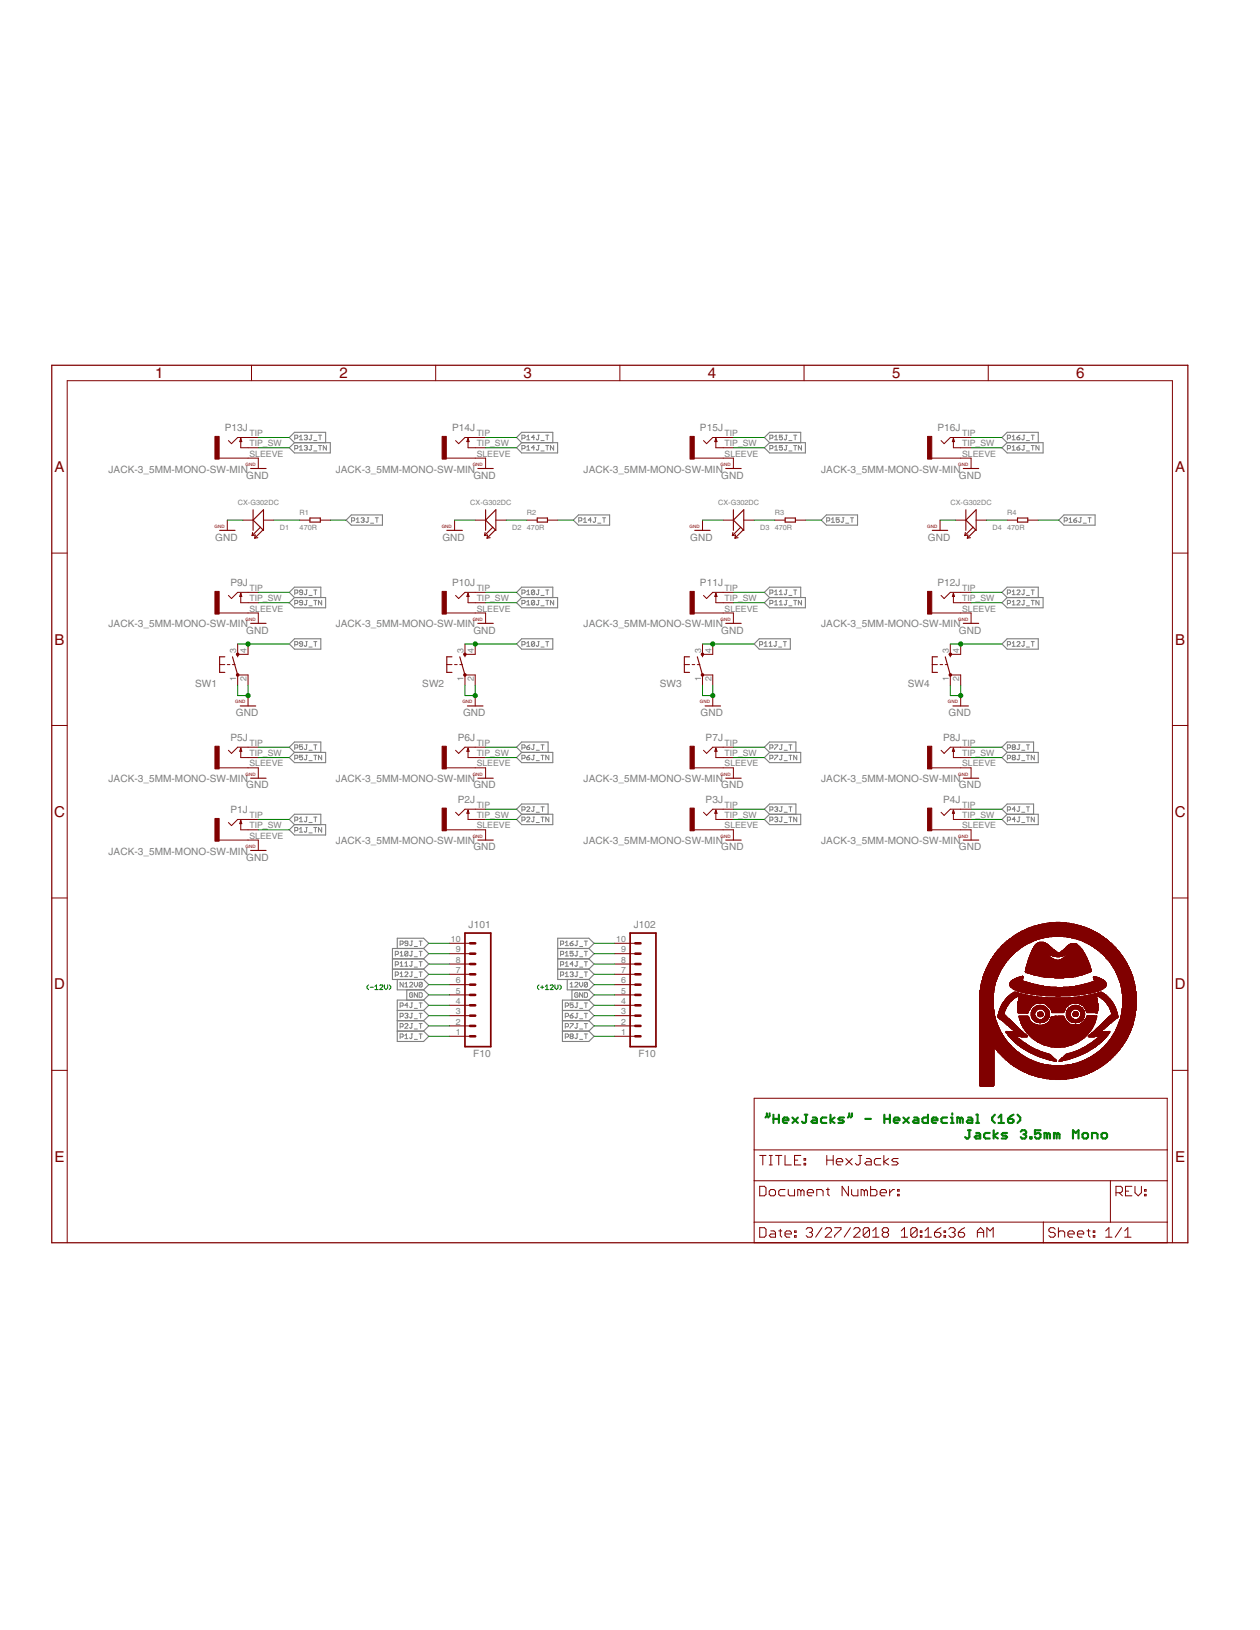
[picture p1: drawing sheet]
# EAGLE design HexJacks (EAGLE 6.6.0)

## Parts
D1  CX-G302DC  DIP-LED-GREEN-GREEN(2P-D3MM)  [LED2-2.54-D3.0MM]
D2  CX-G302DC  DIP-LED-GREEN-GREEN(2P-D3MM)  [LED2-2.54-D3.0MM]
D3  CX-G302DC  DIP-LED-GREEN-GREEN(2P-D3MM)  [LED2-2.54-D3.0MM]
D4  CX-G302DC  DIP-LED-GREEN-GREEN(2P-D3MM)  [LED2-2.54-D3.0MM]
J101  F10  M10SILK_FEMALE_PTH  [1X10_OCTO]
J102  F10  M10SILK_FEMALE_PTH  [1X10_OCTO]
P1J  JACK-3_5MM-MONO-SW-MIN  [WQP_PJ301M-MIN]
P2J  JACK-3_5MM-MONO-SW-MIN  [WQP_PJ301M-MIN]
P3J  JACK-3_5MM-MONO-SW-MIN  [WQP_PJ301M-MIN]
P4J  JACK-3_5MM-MONO-SW-MIN  [WQP_PJ301M-MIN]
P5J  JACK-3_5MM-MONO-SW-MIN  [WQP_PJ301M-MIN]
P6J  JACK-3_5MM-MONO-SW-MIN  [WQP_PJ301M-MIN]
P7J  JACK-3_5MM-MONO-SW-MIN  [WQP_PJ301M-MIN]
P8J  JACK-3_5MM-MONO-SW-MIN  [WQP_PJ301M-MIN]
P9J  JACK-3_5MM-MONO-SW-MIN  [WQP_PJ301M-MIN]
P10J  JACK-3_5MM-MONO-SW-MIN  [WQP_PJ301M-MIN]
P11J  JACK-3_5MM-MONO-SW-MIN  [WQP_PJ301M-MIN]
P12J  JACK-3_5MM-MONO-SW-MIN  [WQP_PJ301M-MIN]
P13J  JACK-3_5MM-MONO-SW-MIN  [WQP_PJ301M-MIN]
P14J  JACK-3_5MM-MONO-SW-MIN  [WQP_PJ301M-MIN]
P15J  JACK-3_5MM-MONO-SW-MIN  [WQP_PJ301M-MIN]
P16J  JACK-3_5MM-MONO-SW-MIN  [WQP_PJ301M-MIN]
R1  470R  SMD-RES-470R-5%-1/10W(0603)  [R0603]
R2  470R  SMD-RES-470R-5%-1/10W(0603)  [R0603]
R3  470R  SMD-RES-470R-5%-1/10W(0603)  [R0603]
R4  470R  SMD-RES-470R-5%-1/10W(0603)  [R0603]
SW1  TAC_SWITCHPTH  [TACTILE-PTH]
SW2  TAC_SWITCHPTH  [TACTILE-PTH]
SW3  TAC_SWITCHPTH  [TACTILE-PTH]
SW4  TAC_SWITCHPTH  [TACTILE-PTH]
U$25  PA_LOGO_SYMSMALL  [PA_LOGO_AGENT_SMALL_SYM]
U$26  PA_LOGO_SYMSMALL  [PA_LOGO_AGENT_SMALL_SYM]
U$27  PA_LOGO_SYMSMALL  [PA_LOGO_AGENT_SMALL_SYM]
U$28  PA_LOGO_SYMSMALL  [PA_LOGO_AGENT_SMALL_SYM]

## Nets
12V0: J102.6
GND: D1.K(-) D2.K(-) D3.K(-) D4.K(-) J101.5 J102.5 P1J.SLEEVE P2J.SLEEVE P3J.SLEEVE P4J.SLEEVE P5J.SLEEVE P6J.SLEEVE P7J.SLEEVE P8J.SLEEVE P9J.SLEEVE P10J.SLEEVE P11J.SLEEVE P12J.SLEEVE P13J.SLEEVE P14J.SLEEVE P15J.SLEEVE P16J.SLEEVE SW1.1 SW1.2 SW2.1 SW2.2 SW3.1 SW3.2 SW4.1 SW4.2
N12V0: J101.6
N$1: D1.A(+) R1.1
N$2: D2.A(+) R2.1
N$3: D3.A(+) R3.1
N$4: D4.A(+) R4.1
P1J_T: J101.1 P1J.TIP
P1J_TN: P1J.TIP_SW
P2J_T: J101.2 P2J.TIP
P2J_TN: P2J.TIP_SW
P3J_T: J101.3 P3J.TIP
P3J_TN: P3J.TIP_SW
P4J_T: J101.4 P4J.TIP
P4J_TN: P4J.TIP_SW
P5J_T: J102.4 P5J.TIP
P5J_TN: P5J.TIP_SW
P6J_T: J102.3 P6J.TIP
P6J_TN: P6J.TIP_SW
P7J_T: J102.2 P7J.TIP
P7J_TN: P7J.TIP_SW
P8J_T: J102.1 P8J.TIP
P8J_TN: P8J.TIP_SW
P9J_T: J101.10 P9J.TIP SW1.3 SW1.4
P9J_TN: P9J.TIP_SW
P10J_T: J101.9 P10J.TIP SW2.3 SW2.4
P10J_TN: P10J.TIP_SW
P11J_T: J101.8 P11J.TIP SW3.3 SW3.4
P11J_TN: P11J.TIP_SW
P12J_T: J101.7 P12J.TIP SW4.3 SW4.4
P12J_TN: P12J.TIP_SW
P13J_T: J102.7 P13J.TIP R1.2
P13J_TN: P13J.TIP_SW
P14J_T: J102.8 P14J.TIP R2.2
P14J_TN: P14J.TIP_SW
P15J_T: J102.9 P15J.TIP R3.2
P15J_TN: P15J.TIP_SW
P16J_T: J102.10 P16J.TIP R4.2
P16J_TN: P16J.TIP_SW

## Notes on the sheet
- (-12V) | (+12V)
- "HexJacks" - Hexadecimal (16) 
                       Jacks 3.5mm Mono

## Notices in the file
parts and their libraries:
PatternAgents-Beautify: License : http://creativecommons.org/licenses/by-sa/3.0
(Creative Commons 3.0)
